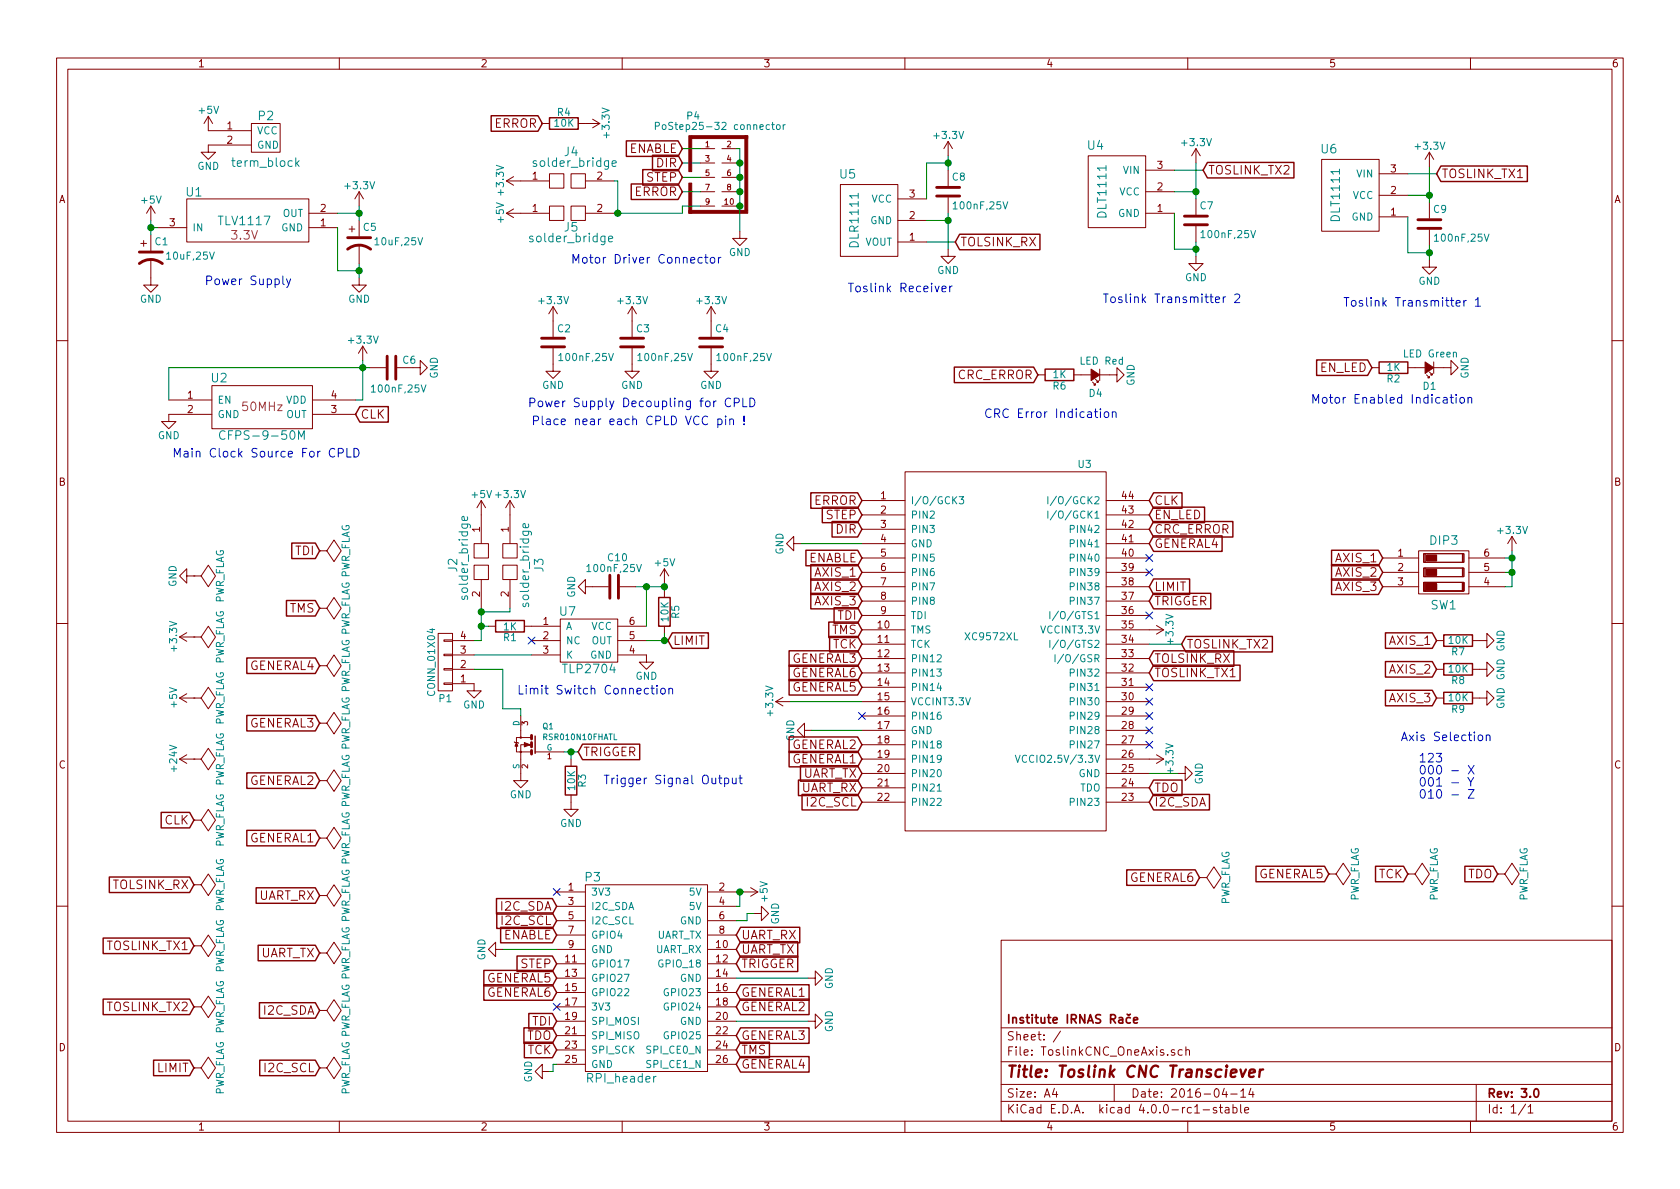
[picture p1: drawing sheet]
EESchema Schematic File Version 2
LIBS:power
LIBS:device
LIBS:transistors
LIBS:conn
LIBS:linear
LIBS:regul
LIBS:74xx
LIBS:cmos4000
LIBS:adc-dac
LIBS:memory
LIBS:xilinx
LIBS:microcontrollers
LIBS:dsp
LIBS:microchip
LIBS:analog_switches
LIBS:motorola
LIBS:texas
LIBS:intel
LIBS:audio
LIBS:interface
LIBS:digital-audio
LIBS:philips
LIBS:display
LIBS:cypress
LIBS:siliconi
LIBS:opto
LIBS:atmel
LIBS:contrib
LIBS:valves
LIBS:xc9572xl
LIBS:sw_dip
LIBS:solder_bridge
LIBS:tlp2704
LIBS:rsr010n10fhatl
LIBS:rpi_header
LIBS:ToslinkCNC_OneAxis-cache
EELAYER 25 0
EELAYER END
$Descr A4 11693 8268
encoding utf-8
Sheet 1 1
Title "Toslink CNC Transciever"
Date "2016-04-14"
Rev "3.0"
Comp "Institute IRNAS Rače"
Comment1 ""
Comment2 ""
Comment3 ""
Comment4 ""
$EndDescr
$Comp
L ASV_XO_50MHZ U2
U 1 1
P 1825 2825
F 0 "U2" H 1525 3025 60  0000 C CNN
F 1 "CFPS-9-50M" H 1825 2625 60  0000 C CNN
F 2 "CFPS-9-50M:CFPS-9-50M" H 1575 3025 60  0001 C CNN
F 3 "" H 1825 2825 60  0000 C CNN
F 4 "50MHz" H 1825 2825 60  0000 C CNN "Field4"
	1    1825 2825
	1    0    0    -1  
$EndComp
$Comp
L DLT1111 U6
U 1 1
P 9400 1350
F 0 "U6" V 9725 1500 60  0000 C CNN
F 1 "DLT1111" H 9400 1450 60  0000 C CNN
F 2 "VQFP44:DLT1111" H 9400 850 60  0001 C CNN
F 3 "" H 9400 850 60  0000 C CNN
	1    9400 1350
	0    -1   -1   0   
$EndComp
$Comp
L TLV1117 U1
U 1 1
P 1700 1475
F 0 "U1" H 2050 1325 60  0000 C CNN
F 1 "TLV1117" H 1700 1525 60  0000 C CNN
F 2 "VQFP44:SOT-223" H 1700 1325 60  0001 C CNN
F 3 "" H 1600 1025 60  0000 C CNN
F 4 "3.3V" H 1700 1625 60  0000 C CNN "Note"
	1    1700 1475
	-1   0    0    1   
$EndComp
$Comp
L XC9572XL U3
U 1 1
P 7000 4525
F 0 "U3" H 7550 5825 50  0000 C CNN
F 1 "XC9572XL" H 6900 4625 50  0000 C CNN
F 2 "VQFP44:VQFP44" H 6950 4425 50  0001 C CNN
F 3 "" H 7000 4525 50  0001 C CNN
	1    7000 4525
	1    0    0    -1  
$EndComp
$Comp
L PoStep25-32_connector P4
U 1 1
P 5075 1225
F 0 "P4" H 4825 1650 50  0000 C CNN
F 1 "PoStep25-32 connector" H 4550 1550 50  0000 L BNN
F 2 "VQFP44:VASCH5x2" H 5025 925 50  0001 C CNN
F 3 "" H 5075 1225 60  0000 C CNN
	1    5075 1225
	1    0    0    -1  
$EndComp
$Comp
L GND #PWR01
U 1 1
P 5150 1600
F 0 "#PWR01" H 5150 1350 50  0001 C CNN
F 1 "GND" H 5150 1450 50  0000 C CNN
F 2 "" H 5150 1600 60  0000 C CNN
F 3 "" H 5150 1600 60  0000 C CNN
	1    5150 1600
	1    0    0    -1  
$EndComp
Wire Wire Line
	5125 1025 5150 1025
Wire Wire Line
	5125 1125 5150 1125
Connection ~ 5150 1125
Wire Wire Line
	5150 1225 5125 1225
Connection ~ 5150 1225
Wire Wire Line
	5150 1325 5125 1325
Connection ~ 5150 1325
Wire Wire Line
	5150 1425 5125 1425
Connection ~ 5150 1425
Wire Wire Line
	5150 1025 5150 1600
Wire Wire Line
	4875 1025 4750 1025
Wire Wire Line
	4875 1125 4750 1125
Wire Wire Line
	4875 1225 4750 1225
Wire Wire Line
	4875 1325 4750 1325
Text GLabel 4750 1025 0    60   Input ~ 0
ENABLE
Text GLabel 4750 1125 0    60   Input ~ 0
DIR
Text GLabel 4750 1225 0    60   Input ~ 0
STEP
Text GLabel 4750 1325 0    60   Input ~ 0
ERROR
$Comp
L DLR1111 U5
U 1 1
P 6050 1525
F 0 "U5" V 6375 1675 60  0000 C CNN
F 1 "DLR1111" H 6050 1625 60  0000 C CNN
F 2 "VQFP44:DLR1111" H 6050 1025 60  0001 C CNN
F 3 "" H 6050 1025 60  0000 C CNN
	1    6050 1525
	0    -1   -1   0   
$EndComp
$Comp
L C C8
U 1 1
P 6600 1325
F 0 "C8" H 6625 1425 50  0000 L CNN
F 1 "100nF,25V" H 6625 1225 50  0000 L CNN
F 2 "Capacitors_SMD:C_0603_HandSoldering" H 6638 1175 30  0001 C CNN
F 3 "" H 6600 1325 60  0000 C CNN
	1    6600 1325
	1    0    0    -1  
$EndComp
Wire Wire Line
	6450 1525 6600 1525
Wire Wire Line
	6600 1475 6600 1725
Connection ~ 6600 1525
Wire Wire Line
	6450 1675 6650 1675
Text GLabel 6650 1675 2    60   Input ~ 0
TOLSINK_RX
Wire Wire Line
	6600 1075 6600 1175
Wire Wire Line
	6600 1125 6450 1125
Wire Wire Line
	6450 1125 6450 1375
Connection ~ 6600 1125
$Comp
L +3.3V #PWR02
U 1 1
P 6600 1075
F 0 "#PWR02" H 6600 925 50  0001 C CNN
F 1 "+3.3V" H 6600 1215 50  0000 C CNN
F 2 "" H 6600 1075 60  0000 C CNN
F 3 "" H 6600 1075 60  0000 C CNN
	1    6600 1075
	1    0    0    -1  
$EndComp
$Comp
L GND #PWR03
U 1 1
P 6600 1725
F 0 "#PWR03" H 6600 1475 50  0001 C CNN
F 1 "GND" H 6600 1575 50  0000 C CNN
F 2 "" H 6600 1725 60  0000 C CNN
F 3 "" H 6600 1725 60  0000 C CNN
	1    6600 1725
	1    0    0    -1  
$EndComp
$Comp
L C C9
U 1 1
P 9950 1550
F 0 "C9" H 9975 1650 50  0000 L CNN
F 1 "100nF,25V" H 9975 1450 50  0000 L CNN
F 2 "Capacitors_SMD:C_0603_HandSoldering" H 9988 1400 30  0001 C CNN
F 3 "" H 9950 1550 60  0000 C CNN
	1    9950 1550
	1    0    0    -1  
$EndComp
Wire Wire Line
	9800 1350 9950 1350
Wire Wire Line
	9950 1150 9950 1400
Wire Wire Line
	9800 1500 9800 1750
Wire Wire Line
	9800 1750 9950 1750
Wire Wire Line
	9950 1700 9950 1800
$Comp
L GND #PWR04
U 1 1
P 9950 1800
F 0 "#PWR04" H 9950 1550 50  0001 C CNN
F 1 "GND" H 9950 1650 50  0000 C CNN
F 2 "" H 9950 1800 60  0000 C CNN
F 3 "" H 9950 1800 60  0000 C CNN
	1    9950 1800
	1    0    0    -1  
$EndComp
Connection ~ 9950 1750
$Comp
L +3.3V #PWR05
U 1 1
P 9950 1150
F 0 "#PWR05" H 9950 1000 50  0001 C CNN
F 1 "+3.3V" H 9950 1290 50  0000 C CNN
F 2 "" H 9950 1150 60  0000 C CNN
F 3 "" H 9950 1150 60  0000 C CNN
	1    9950 1150
	1    0    0    -1  
$EndComp
Connection ~ 9950 1350
Wire Wire Line
	9800 1200 10000 1200
Text GLabel 10000 1200 2    60   Input ~ 0
TOSLINK_TX1
$Comp
L +5V #PWR06
U 1 1
P 1050 1525
F 0 "#PWR06" H 1050 1375 50  0001 C CNN
F 1 "+5V" H 1050 1665 50  0000 C CNN
F 2 "" H 1050 1525 60  0000 C CNN
F 3 "" H 1050 1525 60  0000 C CNN
	1    1050 1525
	1    0    0    -1  
$EndComp
$Comp
L +3.3V #PWR07
U 1 1
P 2500 1425
F 0 "#PWR07" H 2500 1275 50  0001 C CNN
F 1 "+3.3V" H 2500 1565 50  0000 C CNN
F 2 "" H 2500 1425 60  0000 C CNN
F 3 "" H 2500 1425 60  0000 C CNN
	1    2500 1425
	1    0    0    -1  
$EndComp
$Comp
L CP1 C5
U 1 1
P 2500 1675
F 0 "C5" H 2525 1775 50  0000 L CNN
F 1 "10uF,25V" H 2600 1675 50  0000 L CNN
F 2 "VQFP44:TantalC_SizeB_EIA-3528_HandSoldering" H 2500 1675 60  0001 C CNN
F 3 "" H 2500 1675 60  0000 C CNN
	1    2500 1675
	1    0    0    -1  
$EndComp
$Comp
L CP1 C1
U 1 1
P 1050 1775
F 0 "C1" H 1075 1875 50  0000 L CNN
F 1 "10uF,25V" H 1150 1775 50  0000 L CNN
F 2 "VQFP44:TantalC_SizeB_EIA-3528_HandSoldering" H 1050 1775 60  0001 C CNN
F 3 "" H 1050 1775 60  0000 C CNN
	1    1050 1775
	1    0    0    -1  
$EndComp
Wire Wire Line
	1050 1525 1050 1625
Wire Wire Line
	1050 1575 1100 1575
Connection ~ 1050 1575
$Comp
L GND #PWR08
U 1 1
P 1050 1925
F 0 "#PWR08" H 1050 1675 50  0001 C CNN
F 1 "GND" H 1050 1775 50  0000 C CNN
F 2 "" H 1050 1925 60  0000 C CNN
F 3 "" H 1050 1925 60  0000 C CNN
	1    1050 1925
	1    0    0    -1  
$EndComp
Wire Wire Line
	2350 1475 2500 1475
$Comp
L GND #PWR09
U 1 1
P 2500 1925
F 0 "#PWR09" H 2500 1675 50  0001 C CNN
F 1 "GND" H 2500 1775 50  0000 C CNN
F 2 "" H 2500 1925 60  0000 C CNN
F 3 "" H 2500 1925 60  0000 C CNN
	1    2500 1925
	1    0    0    -1  
$EndComp
Wire Wire Line
	2350 1575 2350 1875
Wire Wire Line
	2350 1875 2500 1875
Wire Wire Line
	2500 1825 2500 1925
Wire Wire Line
	2500 1425 2500 1525
Connection ~ 2500 1875
Connection ~ 2500 1475
$Comp
L C C6
U 1 1
P 2725 2550
F 0 "C6" V 2675 2625 50  0000 L CNN
F 1 "100nF,25V" V 2875 2400 50  0000 L CNN
F 2 "Capacitors_SMD:C_0603_HandSoldering" H 2763 2400 30  0001 C CNN
F 3 "" H 2725 2550 60  0000 C CNN
	1    2725 2550
	0    1    1    0   
$EndComp
$Comp
L GND #PWR010
U 1 1
P 1175 2875
F 0 "#PWR010" H 1175 2625 50  0001 C CNN
F 1 "GND" H 1175 2725 50  0000 C CNN
F 2 "" H 1175 2875 60  0000 C CNN
F 3 "" H 1175 2875 60  0000 C CNN
	1    1175 2875
	1    0    0    -1  
$EndComp
Wire Wire Line
	1175 2775 1175 2550
Text GLabel 2475 2875 2    60   Input ~ 0
CLK
$Comp
L GND #PWR011
U 1 1
P 2875 2550
F 0 "#PWR011" H 2875 2300 50  0001 C CNN
F 1 "GND" H 2875 2400 50  0000 C CNN
F 2 "" H 2875 2550 60  0000 C CNN
F 3 "" H 2875 2550 60  0000 C CNN
	1    2875 2550
	0    -1   -1   0   
$EndComp
$Comp
L +3.3V #PWR012
U 1 1
P 2525 2500
F 0 "#PWR012" H 2525 2350 50  0001 C CNN
F 1 "+3.3V" H 2525 2640 50  0000 C CNN
F 2 "" H 2525 2500 60  0000 C CNN
F 3 "" H 2525 2500 60  0000 C CNN
	1    2525 2500
	1    0    0    -1  
$EndComp
Wire Wire Line
	1175 2550 2575 2550
Wire Wire Line
	2525 2500 2525 2775
Wire Wire Line
	2525 2775 2475 2775
Connection ~ 2525 2550
Text GLabel 4650 4450 2    60   Input ~ 0
LIMIT
Text GLabel 8000 3475 2    60   Input ~ 0
CLK
$Comp
L GND #PWR013
U 1 1
P 5575 3775
F 0 "#PWR013" H 5575 3525 50  0001 C CNN
F 1 "GND" H 5575 3625 50  0000 C CNN
F 2 "" H 5575 3775 60  0000 C CNN
F 3 "" H 5575 3775 60  0000 C CNN
	1    5575 3775
	0    1    1    0   
$EndComp
$Comp
L GND #PWR014
U 1 1
P 5650 5075
F 0 "#PWR014" H 5650 4825 50  0001 C CNN
F 1 "GND" H 5650 4925 50  0000 C CNN
F 2 "" H 5650 5075 60  0000 C CNN
F 3 "" H 5650 5075 60  0000 C CNN
	1    5650 5075
	0    1    1    0   
$EndComp
$Comp
L GND #PWR015
U 1 1
P 8200 5375
F 0 "#PWR015" H 8200 5125 50  0001 C CNN
F 1 "GND" H 8200 5225 50  0000 C CNN
F 2 "" H 8200 5375 60  0000 C CNN
F 3 "" H 8200 5375 60  0000 C CNN
	1    8200 5375
	0    -1   -1   0   
$EndComp
$Comp
L +3.3V #PWR016
U 1 1
P 5500 4875
F 0 "#PWR016" H 5500 4725 50  0001 C CNN
F 1 "+3.3V" H 5500 5015 50  0000 C CNN
F 2 "" H 5500 4875 60  0000 C CNN
F 3 "" H 5500 4875 60  0000 C CNN
	1    5500 4875
	0    -1   -1   0   
$EndComp
$Comp
L +3.3V #PWR017
U 1 1
P 8000 5275
F 0 "#PWR017" H 8000 5125 50  0001 C CNN
F 1 "+3.3V" H 8000 5415 50  0000 C CNN
F 2 "" H 8000 5275 60  0000 C CNN
F 3 "" H 8000 5275 60  0000 C CNN
	1    8000 5275
	0    1    1    0   
$EndComp
$Comp
L +3.3V #PWR018
U 1 1
P 8000 4375
F 0 "#PWR018" H 8000 4225 50  0001 C CNN
F 1 "+3.3V" H 8000 4515 50  0000 C CNN
F 2 "" H 8000 4375 60  0000 C CNN
F 3 "" H 8000 4375 60  0000 C CNN
	1    8000 4375
	0    1    1    0   
$EndComp
$Comp
L C C2
U 1 1
P 3850 2375
F 0 "C2" H 3725 2275 50  0000 L CNN
F 1 "100nF,25V" H 3425 2475 50  0000 L CNN
F 2 "Capacitors_SMD:C_0603_HandSoldering" H 3888 2225 30  0001 C CNN
F 3 "" H 3850 2375 60  0000 C CNN
	1    3850 2375
	-1   0    0    1   
$EndComp
$Comp
L C C3
U 1 1
P 4400 2375
F 0 "C3" H 4275 2275 50  0000 L CNN
F 1 "100nF,25V" H 3975 2475 50  0000 L CNN
F 2 "Capacitors_SMD:C_0603_HandSoldering" H 4438 2225 30  0001 C CNN
F 3 "" H 4400 2375 60  0000 C CNN
	1    4400 2375
	-1   0    0    1   
$EndComp
$Comp
L C C4
U 1 1
P 4950 2375
F 0 "C4" H 4825 2275 50  0000 L CNN
F 1 "100nF,25V" H 4525 2475 50  0000 L CNN
F 2 "Capacitors_SMD:C_0603_HandSoldering" H 4988 2225 30  0001 C CNN
F 3 "" H 4950 2375 60  0000 C CNN
	1    4950 2375
	-1   0    0    1   
$EndComp
$Comp
L +3.3V #PWR019
U 1 1
P 3850 2225
F 0 "#PWR019" H 3850 2075 50  0001 C CNN
F 1 "+3.3V" H 3850 2365 50  0000 C CNN
F 2 "" H 3850 2225 60  0000 C CNN
F 3 "" H 3850 2225 60  0000 C CNN
	1    3850 2225
	1    0    0    -1  
$EndComp
$Comp
L +3.3V #PWR020
U 1 1
P 4400 2225
F 0 "#PWR020" H 4400 2075 50  0001 C CNN
F 1 "+3.3V" H 4400 2365 50  0000 C CNN
F 2 "" H 4400 2225 60  0000 C CNN
F 3 "" H 4400 2225 60  0000 C CNN
	1    4400 2225
	1    0    0    -1  
$EndComp
$Comp
L +3.3V #PWR021
U 1 1
P 4950 2225
F 0 "#PWR021" H 4950 2075 50  0001 C CNN
F 1 "+3.3V" H 4950 2365 50  0000 C CNN
F 2 "" H 4950 2225 60  0000 C CNN
F 3 "" H 4950 2225 60  0000 C CNN
	1    4950 2225
	1    0    0    -1  
$EndComp
$Comp
L GND #PWR022
U 1 1
P 3850 2525
F 0 "#PWR022" H 3850 2275 50  0001 C CNN
F 1 "GND" H 3850 2375 50  0000 C CNN
F 2 "" H 3850 2525 60  0000 C CNN
F 3 "" H 3850 2525 60  0000 C CNN
	1    3850 2525
	1    0    0    -1  
$EndComp
$Comp
L GND #PWR023
U 1 1
P 4400 2525
F 0 "#PWR023" H 4400 2275 50  0001 C CNN
F 1 "GND" H 4400 2375 50  0000 C CNN
F 2 "" H 4400 2525 60  0000 C CNN
F 3 "" H 4400 2525 60  0000 C CNN
	1    4400 2525
	1    0    0    -1  
$EndComp
$Comp
L GND #PWR024
U 1 1
P 4950 2525
F 0 "#PWR024" H 4950 2275 50  0001 C CNN
F 1 "GND" H 4950 2375 50  0000 C CNN
F 2 "" H 4950 2525 60  0000 C CNN
F 3 "" H 4950 2525 60  0000 C CNN
	1    4950 2525
	1    0    0    -1  
$EndComp
Text GLabel 6000 4275 0    60   Input ~ 0
TDI
Text GLabel 6000 4375 0    60   Input ~ 0
TMS
Text GLabel 6000 4475 0    60   Input ~ 0
TCK
Text GLabel 8000 5475 2    60   Input ~ 0
TDO
Text GLabel 8000 4575 2    60   Input ~ 0
TOLSINK_RX
Text GLabel 8225 4475 2    60   Input ~ 0
TOSLINK_TX2
Text GLabel 8000 4075 2    60   Input ~ 0
LIMIT
Text GLabel 6000 3875 0    60   Input ~ 0
ENABLE
Text GLabel 6000 3575 0    60   Input ~ 0
STEP
Text GLabel 6000 3675 0    60   Input ~ 0
DIR
Text GLabel 6000 3475 0    60   Input ~ 0
ERROR
NoConn ~ 8000 4275
NoConn ~ 8000 5175
Wire Wire Line
	8000 5375 8200 5375
$Comp
L GND #PWR025
U 1 1
P 1350 4000
F 0 "#PWR025" H 1350 3750 50  0001 C CNN
F 1 "GND" H 1350 3850 50  0000 C CNN
F 2 "" H 1350 4000 60  0000 C CNN
F 3 "" H 1350 4000 60  0000 C CNN
	1    1350 4000
	0    1    1    0   
$EndComp
$Comp
L PWR_FLAG #FLG026
U 1 1
P 1350 4000
F 0 "#FLG026" H 1350 4095 50  0001 C CNN
F 1 "PWR_FLAG" H 1350 4180 50  0000 C CNN
F 2 "" H 1350 4000 60  0000 C CNN
F 3 "" H 1350 4000 60  0000 C CNN
	1    1350 4000
	0    1    1    0   
$EndComp
$Comp
L +5V #PWR027
U 1 1
P 1350 4850
F 0 "#PWR027" H 1350 4700 50  0001 C CNN
F 1 "+5V" H 1350 4990 50  0000 C CNN
F 2 "" H 1350 4850 60  0000 C CNN
F 3 "" H 1350 4850 60  0000 C CNN
	1    1350 4850
	0    -1   -1   0   
$EndComp
$Comp
L PWR_FLAG #FLG028
U 1 1
P 1350 4850
F 0 "#FLG028" H 1350 4945 50  0001 C CNN
F 1 "PWR_FLAG" H 1350 5030 50  0000 C CNN
F 2 "" H 1350 4850 60  0000 C CNN
F 3 "" H 1350 4850 60  0000 C CNN
	1    1350 4850
	0    1    1    0   
$EndComp
$Comp
L +24V #PWR029
U 1 1
P 1350 5275
F 0 "#PWR029" H 1350 5125 50  0001 C CNN
F 1 "+24V" H 1350 5415 50  0000 C CNN
F 2 "" H 1350 5275 60  0000 C CNN
F 3 "" H 1350 5275 60  0000 C CNN
	1    1350 5275
	0    -1   -1   0   
$EndComp
$Comp
L PWR_FLAG #FLG030
U 1 1
P 1350 5275
F 0 "#FLG030" H 1350 5370 50  0001 C CNN
F 1 "PWR_FLAG" H 1350 5455 50  0000 C CNN
F 2 "" H 1350 5275 60  0000 C CNN
F 3 "" H 1350 5275 60  0000 C CNN
	1    1350 5275
	0    1    1    0   
$EndComp
Text GLabel 1350 5700 0    60   Input ~ 0
CLK
$Comp
L PWR_FLAG #FLG031
U 1 1
P 1350 5700
F 0 "#FLG031" H 1350 5795 50  0001 C CNN
F 1 "PWR_FLAG" H 1350 5880 50  0000 C CNN
F 2 "" H 1350 5700 60  0000 C CNN
F 3 "" H 1350 5700 60  0000 C CNN
	1    1350 5700
	0    1    1    0   
$EndComp
Text GLabel 1350 6150 0    60   Input ~ 0
TOLSINK_RX
Text GLabel 1350 6575 0    60   Input ~ 0
TOSLINK_TX1
$Comp
L PWR_FLAG #FLG032
U 1 1
P 1350 6150
F 0 "#FLG032" H 1350 6245 50  0001 C CNN
F 1 "PWR_FLAG" H 1350 6330 50  0000 C CNN
F 2 "" H 1350 6150 60  0000 C CNN
F 3 "" H 1350 6150 60  0000 C CNN
	1    1350 6150
	0    1    1    0   
$EndComp
$Comp
L PWR_FLAG #FLG033
U 1 1
P 1350 6575
F 0 "#FLG033" H 1350 6670 50  0001 C CNN
F 1 "PWR_FLAG" H 1350 6755 50  0000 C CNN
F 2 "" H 1350 6575 60  0000 C CNN
F 3 "" H 1350 6575 60  0000 C CNN
	1    1350 6575
	0    1    1    0   
$EndComp
$Comp
L R R1
U 1 1
P 3550 4350
F 0 "R1" V 3475 4350 50  0000 C CNN
F 1 "1K" V 3550 4350 50  0000 C CNN
F 2 "Resistors_SMD:R_0603_HandSoldering" V 3480 4350 30  0001 C CNN
F 3 "" H 3550 4350 30  0000 C CNN
	1    3550 4350
	0    -1   -1   0   
$EndComp
$Comp
L GND #PWR034
U 1 1
P 4500 4550
F 0 "#PWR034" H 4500 4300 50  0001 C CNN
F 1 "GND" H 4500 4400 50  0000 C CNN
F 2 "" H 4500 4550 60  0000 C CNN
F 3 "" H 4500 4550 60  0000 C CNN
	1    4500 4550
	1    0    0    -1  
$EndComp
Text Notes 3675 2825 0    60   ~ 0
Power Supply Decoupling for CPLD
Text GLabel 1350 7425 0    60   Input ~ 0
LIMIT
$Comp
L PWR_FLAG #FLG035
U 1 1
P 1350 7425
F 0 "#FLG035" H 1350 7520 50  0001 C CNN
F 1 "PWR_FLAG" H 1350 7605 50  0000 C CNN
F 2 "" H 1350 7425 60  0000 C CNN
F 3 "" H 1350 7425 60  0000 C CNN
	1    1350 7425
	0    1    1    0   
$EndComp
Wire Wire Line
	6000 3775 5575 3775
NoConn ~ 6000 4975
NoConn ~ 8000 4775
NoConn ~ 8000 4875
NoConn ~ 8000 4975
NoConn ~ 8000 5075
$Comp
L DLT1111 U4
U 1 1
P 7775 1325
F 0 "U4" V 8100 1475 60  0000 C CNN
F 1 "DLT1111" H 7775 1425 60  0000 C CNN
F 2 "VQFP44:DLT1111" H 7775 825 60  0001 C CNN
F 3 "" H 7775 825 60  0000 C CNN
	1    7775 1325
	0    -1   -1   0   
$EndComp
$Comp
L C C7
U 1 1
P 8325 1525
F 0 "C7" H 8350 1625 50  0000 L CNN
F 1 "100nF,25V" H 8350 1425 50  0000 L CNN
F 2 "Capacitors_SMD:C_0603_HandSoldering" H 8363 1375 30  0001 C CNN
F 3 "" H 8325 1525 60  0000 C CNN
	1    8325 1525
	1    0    0    -1  
$EndComp
Wire Wire Line
	8175 1325 8325 1325
Wire Wire Line
	8325 1125 8325 1375
Wire Wire Line
	8175 1475 8175 1725
Wire Wire Line
	8175 1725 8325 1725
Wire Wire Line
	8325 1675 8325 1775
$Comp
L GND #PWR036
U 1 1
P 8325 1775
F 0 "#PWR036" H 8325 1525 50  0001 C CNN
F 1 "GND" H 8325 1625 50  0000 C CNN
F 2 "" H 8325 1775 60  0000 C CNN
F 3 "" H 8325 1775 60  0000 C CNN
	1    8325 1775
	1    0    0    -1  
$EndComp
Connection ~ 8325 1725
$Comp
L +3.3V #PWR037
U 1 1
P 8325 1125
F 0 "#PWR037" H 8325 975 50  0001 C CNN
F 1 "+3.3V" H 8325 1265 50  0000 C CNN
F 2 "" H 8325 1125 60  0000 C CNN
F 3 "" H 8325 1125 60  0000 C CNN
	1    8325 1125
	1    0    0    -1  
$EndComp
Connection ~ 8325 1325
Wire Wire Line
	8175 1175 8375 1175
Text GLabel 8375 1175 2    60   Input ~ 0
TOSLINK_TX2
Text GLabel 8000 4675 2    60   Input ~ 0
TOSLINK_TX1
$Comp
L +5V #PWR038
U 1 1
P 3625 1475
F 0 "#PWR038" H 3625 1325 50  0001 C CNN
F 1 "+5V" H 3625 1615 50  0000 C CNN
F 2 "" H 3625 1475 60  0000 C CNN
F 3 "" H 3625 1475 60  0000 C CNN
	1    3625 1475
	0    -1   -1   0   
$EndComp
Text GLabel 1350 7000 0    60   Input ~ 0
TOSLINK_TX2
$Comp
L PWR_FLAG #FLG039
U 1 1
P 1350 7000
F 0 "#FLG039" H 1350 7095 50  0001 C CNN
F 1 "PWR_FLAG" H 1350 7180 50  0000 C CNN
F 2 "" H 1350 7000 60  0000 C CNN
F 3 "" H 1350 7000 60  0000 C CNN
	1    1350 7000
	0    1    1    0   
$EndComp
Text GLabel 9550 2550 0    60   Input ~ 0
EN_LED
$Comp
L R R2
U 1 1
P 9700 2550
F 0 "R2" V 9780 2550 50  0000 C CNN
F 1 "1K" V 9700 2550 50  0000 C CNN
F 2 "Resistors_SMD:R_0603_HandSoldering" V 9630 2550 30  0001 C CNN
F 3 "" H 9700 2550 30  0000 C CNN
	1    9700 2550
	0    1    1    0   
$EndComp
$Comp
L Led_Small D1
U 1 1
P 9950 2550
F 0 "D1" H 9900 2675 50  0000 L CNN
F 1 "LED Green" H 9750 2450 50  0000 L CNN
F 2 "VQFP44:LED_0603_HandSoldering" V 9950 2550 60  0001 C CNN
F 3 "" V 9950 2550 60  0000 C CNN
	1    9950 2550
	-1   0    0    1   
$EndComp
$Comp
L GND #PWR040
U 1 1
P 10050 2550
F 0 "#PWR040" H 10050 2300 50  0001 C CNN
F 1 "GND" H 10050 2400 50  0000 C CNN
F 2 "" H 10050 2550 60  0000 C CNN
F 3 "" H 10050 2550 60  0000 C CNN
	1    10050 2550
	0    -1   -1   0   
$EndComp
$Comp
L R R6
U 1 1
P 7375 2600
F 0 "R6" V 7455 2600 50  0000 C CNN
F 1 "1K" V 7375 2600 50  0000 C CNN
F 2 "Resistors_SMD:R_0603_HandSoldering" V 7305 2600 30  0001 C CNN
F 3 "" H 7375 2600 30  0000 C CNN
	1    7375 2600
	0    1    1    0   
$EndComp
$Comp
L Led_Small D4
U 1 1
P 7625 2600
F 0 "D4" H 7575 2725 50  0000 L CNN
F 1 "LED Red" H 7425 2500 50  0000 L CNN
F 2 "VQFP44:LED_0603_HandSoldering" V 7625 2600 60  0001 C CNN
F 3 "" V 7625 2600 60  0000 C CNN
	1    7625 2600
	-1   0    0    1   
$EndComp
$Comp
L GND #PWR041
U 1 1
P 7725 2600
F 0 "#PWR041" H 7725 2350 50  0001 C CNN
F 1 "GND" H 7725 2450 50  0000 C CNN
F 2 "" H 7725 2600 60  0000 C CNN
F 3 "" H 7725 2600 60  0000 C CNN
	1    7725 2600
	0    -1   -1   0   
$EndComp
Text GLabel 7225 2600 0    60   Input ~ 0
CRC_ERROR
Text GLabel 8000 3675 2    60   Input ~ 0
CRC_ERROR
$Comp
L SW_DIP_3 SW1
U 1 1
P 10050 3975
F 0 "SW1" H 10050 4200 60  0000 C CNN
F 1 "DIP3" H 10050 3750 60  0000 C CNN
F 2 "OMRON_ELECTRONIC_COMPONENTS_A6S-3102-H_DIP_Switch:OMRON_ELECTRONIC_COMPONENTS_A6S-3102-H_DIP_Switch" H 10050 3975 60  0001 C CNN
F 3 "" H 10050 3975 60  0000 C CNN
	1    10050 3975
	-1   0    0    1   
$EndComp
Text GLabel 9625 3875 0    60   Input ~ 0
AXIS_1
$Comp
L +3.3V #PWR042
U 1 1
P 10525 3825
F 0 "#PWR042" H 10525 3675 50  0001 C CNN
F 1 "+3.3V" H 10525 3965 50  0000 C CNN
F 2 "" H 10525 3825 60  0000 C CNN
F 3 "" H 10525 3825 60  0000 C CNN
	1    10525 3825
	1    0    0    -1  
$EndComp
Wire Wire Line
	10525 3825 10525 4075
Wire Wire Line
	10525 4075 10475 4075
Wire Wire Line
	10475 3875 10525 3875
Connection ~ 10525 3875
Wire Wire Line
	10475 3975 10525 3975
Connection ~ 10525 3975
$Comp
L R R7
U 1 1
P 10150 4450
F 0 "R7" V 10230 4450 50  0000 C CNN
F 1 "10K" V 10150 4450 50  0000 C CNN
F 2 "Resistors_SMD:R_0603_HandSoldering" V 10080 4450 30  0001 C CNN
F 3 "" H 10150 4450 30  0000 C CNN
	1    10150 4450
	0    1    1    0   
$EndComp
$Comp
L GND #PWR043
U 1 1
P 10300 4450
F 0 "#PWR043" H 10300 4200 50  0001 C CNN
F 1 "GND" H 10300 4300 50  0000 C CNN
F 2 "" H 10300 4450 60  0000 C CNN
F 3 "" H 10300 4450 60  0000 C CNN
	1    10300 4450
	0    -1   -1   0   
$EndComp
$Comp
L R R8
U 1 1
P 10150 4650
F 0 "R8" V 10230 4650 50  0000 C CNN
F 1 "10K" V 10150 4650 50  0000 C CNN
F 2 "Resistors_SMD:R_0603_HandSoldering" V 10080 4650 30  0001 C CNN
F 3 "" H 10150 4650 30  0000 C CNN
	1    10150 4650
	0    1    1    0   
$EndComp
$Comp
L GND #PWR044
U 1 1
P 10300 4650
F 0 "#PWR044" H 10300 4400 50  0001 C CNN
F 1 "GND" H 10300 4500 50  0000 C CNN
F 2 "" H 10300 4650 60  0000 C CNN
F 3 "" H 10300 4650 60  0000 C CNN
	1    10300 4650
	0    -1   -1   0   
$EndComp
$Comp
L R R9
U 1 1
P 10150 4850
F 0 "R9" V 10230 4850 50  0000 C CNN
F 1 "10K" V 10150 4850 50  0000 C CNN
F 2 "Resistors_SMD:R_0603_HandSoldering" V 10080 4850 30  0001 C CNN
F 3 "" H 10150 4850 30  0000 C CNN
	1    10150 4850
	0    1    1    0   
$EndComp
$Comp
L GND #PWR045
U 1 1
P 10300 4850
F 0 "#PWR045" H 10300 4600 50  0001 C CNN
F 1 "GND" H 10300 4700 50  0000 C CNN
F 2 "" H 10300 4850 60  0000 C CNN
F 3 "" H 10300 4850 60  0000 C CNN
	1    10300 4850
	0    -1   -1   0   
$EndComp
Text GLabel 9625 4075 0    60   Input ~ 0
AXIS_3
Text GLabel 9625 3975 0    60   Input ~ 0
AXIS_2
Text GLabel 10000 4450 0    60   Input ~ 0
AXIS_1
Text GLabel 10000 4650 0    60   Input ~ 0
AXIS_2
Text GLabel 10000 4850 0    60   Input ~ 0
AXIS_3
Text GLabel 6000 3975 0    60   Input ~ 0
AXIS_1
Text GLabel 6000 4175 0    60   Input ~ 0
AXIS_3
Text GLabel 6000 4075 0    60   Input ~ 0
AXIS_2
$Comp
L +3.3V #PWR046
U 1 1
P 1350 4425
F 0 "#PWR046" H 1350 4275 50  0001 C CNN
F 1 "+3.3V" H 1350 4565 50  0000 C CNN
F 2 "" H 1350 4425 60  0000 C CNN
F 3 "" H 1350 4425 60  0000 C CNN
	1    1350 4425
	0    -1   -1   0   
$EndComp
$Comp
L PWR_FLAG #FLG047
U 1 1
P 1350 4425
F 0 "#FLG047" H 1350 4520 50  0001 C CNN
F 1 "PWR_FLAG" H 1350 4605 50  0000 C CNN
F 2 "" H 1350 4425 60  0000 C CNN
F 3 "" H 1350 4425 60  0000 C CNN
	1    1350 4425
	0    1    1    0   
$EndComp
Text GLabel 8000 3575 2    60   Input ~ 0
EN_LED
Wire Wire Line
	8000 4475 8225 4475
Text Notes 9750 5150 0    60   ~ 0
Axis Selection
Text Notes 9125 2800 0    60   ~ 0
Motor Enabled Indication
Text Notes 6850 2900 0    60   ~ 0
CRC Error Indication
Text Notes 3700 2950 0    60   ~ 0
Place near each CPLD VCC pin !
Text Notes 1200 3175 0    60   ~ 0
Main Clock Source For CPLD
Text Notes 3975 1825 0    60   ~ 0
Motor Driver Connector
Text Notes 7675 2100 0    60   ~ 0
Toslink Transmitter 2
Text Notes 5900 2025 0    60   ~ 0
Toslink Receiver
Text Notes 9350 2125 0    60   ~ 0
Toslink Transmitter 1
Text Notes 3600 4825 0    60   ~ 0
Limit Switch Connection
Wire Wire Line
	4275 1475 4750 1475
Wire Wire Line
	4750 1475 4750 1425
Wire Wire Line
	4750 1425 4875 1425
Text Notes 1425 1975 0    60   ~ 0
Power Supply
Text Notes 9875 5550 0    60   ~ 0
123\n000 - X\n001 - Y\n010 - Z
$Comp
L solder_bridge J5
U 1 1
P 3975 1475
F 0 "J5" H 3975 1375 60  0000 C CNN
F 1 "solder_bridge" H 3975 1300 60  0000 C CNN
F 2 "solder_bridge:solder_bridge" H 3975 1475 60  0001 C CNN
F 3 "" H 3975 1475 60  0000 C CNN
	1    3975 1475
	1    0    0    -1  
$EndComp
$Comp
L solder_bridge J4
U 1 1
P 3975 1250
F 0 "J4" H 3975 1450 60  0000 C CNN
F 1 "solder_bridge" H 4000 1375 60  0000 C CNN
F 2 "solder_bridge:solder_bridge" H 3975 1250 60  0001 C CNN
F 3 "" H 3975 1250 60  0000 C CNN
	1    3975 1250
	1    0    0    -1  
$EndComp
$Comp
L +3.3V #PWR048
U 1 1
P 3625 1250
F 0 "#PWR048" H 3625 1100 50  0001 C CNN
F 1 "+3.3V" H 3625 1390 50  0000 C CNN
F 2 "" H 3625 1250 60  0000 C CNN
F 3 "" H 3625 1250 60  0000 C CNN
	1    3625 1250
	0    -1   -1   0   
$EndComp
Wire Wire Line
	4275 1250 4300 1250
Wire Wire Line
	4300 1250 4300 1475
Connection ~ 4300 1475
$Comp
L +5V #PWR049
U 1 1
P 1450 900
F 0 "#PWR049" H 1450 750 50  0001 C CNN
F 1 "+5V" H 1450 1040 50  0000 C CNN
F 2 "" H 1450 900 60  0000 C CNN
F 3 "" H 1450 900 60  0000 C CNN
	1    1450 900 
	1    0    0    -1  
$EndComp
$Comp
L term_block P2
U 1 1
P 1850 950
F 0 "P2" V 1700 950 60  0000 C CNN
F 1 "term_block" V 2025 950 60  0000 C CNN
F 2 "terminal_block_2_5mm:terminal_block_2_5mm" H 1850 500 60  0001 C CNN
F 3 "" H 1800 950 60  0000 C CNN
	1    1850 950 
	0    1    1    0   
$EndComp
$Comp
L GND #PWR050
U 1 1
P 1450 1000
F 0 "#PWR050" H 1450 750 50  0001 C CNN
F 1 "GND" H 1450 850 50  0000 C CNN
F 2 "" H 1450 1000 60  0000 C CNN
F 3 "" H 1450 1000 60  0000 C CNN
	1    1450 1000
	1    0    0    -1  
$EndComp
Text GLabel 3775 850  0    60   Input ~ 0
ERROR
$Comp
L R R4
U 1 1
P 3925 850
F 0 "R4" V 3850 850 50  0000 C CNN
F 1 "10K" V 3925 850 50  0000 C CNN
F 2 "Resistors_SMD:R_0603_HandSoldering" V 3855 850 30  0001 C CNN
F 3 "" H 3925 850 30  0000 C CNN
	1    3925 850 
	0    1    1    0   
$EndComp
$Comp
L +3.3V #PWR051
U 1 1
P 4075 850
F 0 "#PWR051" H 4075 700 50  0001 C CNN
F 1 "+3.3V" H 4075 990 50  0000 C CNN
F 2 "" H 4075 850 60  0000 C CNN
F 3 "" H 4075 850 60  0000 C CNN
	1    4075 850 
	0    1    1    0   
$EndComp
$Comp
L TLP2704 U7
U 1 1
P 4050 4450
F 0 "U7" H 3950 4650 60  0000 C CNN
F 1 "TLP2704" H 4100 4250 60  0000 C CNN
F 2 "TLP2704:TLP2704" H 4150 4400 60  0001 C CNN
F 3 "" H 4150 4400 60  0000 C CNN
	1    4050 4450
	1    0    0    -1  
$EndComp
NoConn ~ 3700 4450
Wire Wire Line
	3300 4550 3700 4550
$Comp
L R R5
U 1 1
P 4625 4250
F 0 "R5" V 4550 4250 50  0000 C CNN
F 1 "10K" V 4625 4250 50  0000 C CNN
F 2 "Resistors_SMD:R_0603_HandSoldering" V 4555 4250 30  0001 C CNN
F 3 "" H 4625 4250 30  0000 C CNN
	1    4625 4250
	-1   0    0    1   
$EndComp
Wire Wire Line
	4500 4450 4650 4450
$Comp
L +5V #PWR052
U 1 1
P 4625 4050
F 0 "#PWR052" H 4625 3900 50  0001 C CNN
F 1 "+5V" H 4625 4190 50  0000 C CNN
F 2 "" H 4625 4050 60  0000 C CNN
F 3 "" H 4625 4050 60  0000 C CNN
	1    4625 4050
	1    0    0    -1  
$EndComp
Wire Wire Line
	4500 4075 4500 4350
Wire Wire Line
	4625 4450 4625 4400
Wire Wire Line
	4425 4075 4625 4075
Wire Wire Line
	4625 4050 4625 4100
Connection ~ 4625 4075
Connection ~ 4625 4450
$Comp
L C C10
U 1 1
P 4275 4075
F 0 "C10" V 4075 4025 50  0000 L CNN
F 1 "100nF,25V" V 4150 3875 50  0000 L CNN
F 2 "Capacitors_SMD:C_0603_HandSoldering" H 4313 3925 30  0001 C CNN
F 3 "" H 4275 4075 60  0000 C CNN
	1    4275 4075
	0    1    1    0   
$EndComp
$Comp
L GND #PWR053
U 1 1
P 4125 4075
F 0 "#PWR053" H 4125 3825 50  0001 C CNN
F 1 "GND" H 4125 3925 50  0000 C CNN
F 2 "" H 4125 4075 60  0000 C CNN
F 3 "" H 4125 4075 60  0000 C CNN
	1    4125 4075
	0    1    1    0   
$EndComp
Connection ~ 4500 4075
$Comp
L GND #PWR054
U 1 1
P 3300 4750
F 0 "#PWR054" H 3300 4500 50  0001 C CNN
F 1 "GND" H 3300 4600 50  0000 C CNN
F 2 "" H 3300 4750 60  0000 C CNN
F 3 "" H 3300 4750 60  0000 C CNN
	1    3300 4750
	1    0    0    -1  
$EndComp
$Comp
L solder_bridge J2
U 1 1
P 3350 3925
F 0 "J2" H 3350 3725 60  0000 C CNN
F 1 "solder_bridge" H 3300 3800 60  0000 C CNN
F 2 "solder_bridge:solder_bridge" H 3350 3925 60  0001 C CNN
F 3 "" H 3350 3925 60  0000 C CNN
	1    3350 3925
	0    1    1    0   
$EndComp
$Comp
L +5V #PWR055
U 1 1
P 3350 3575
F 0 "#PWR055" H 3350 3425 50  0001 C CNN
F 1 "+5V" H 3350 3715 50  0000 C CNN
F 2 "" H 3350 3575 60  0000 C CNN
F 3 "" H 3350 3575 60  0000 C CNN
	1    3350 3575
	1    0    0    -1  
$EndComp
Wire Wire Line
	3350 4225 3350 4450
Wire Wire Line
	3350 4450 3300 4450
Wire Wire Line
	3400 4350 3350 4350
Connection ~ 3350 4350
$Comp
L solder_bridge J3
U 1 1
P 3550 3925
F 0 "J3" H 3550 4125 60  0000 C CNN
F 1 "solder_bridge" H 3550 4025 60  0000 C CNN
F 2 "solder_bridge:solder_bridge" H 3550 3925 60  0001 C CNN
F 3 "" H 3550 3925 60  0000 C CNN
	1    3550 3925
	0    1    1    0   
$EndComp
$Comp
L +3.3V #PWR056
U 1 1
P 3550 3575
F 0 "#PWR056" H 3550 3425 50  0001 C CNN
F 1 "+3.3V" H 3550 3715 50  0000 C CNN
F 2 "" H 3550 3575 60  0000 C CNN
F 3 "" H 3550 3575 60  0000 C CNN
	1    3550 3575
	1    0    0    -1  
$EndComp
Wire Wire Line
	3550 4225 3550 4250
Wire Wire Line
	3550 4250 3350 4250
Connection ~ 3350 4250
$Comp
L RSR010N10FHATL Q1
U 1 1
P 3725 5175
F 0 "Q1" H 3675 5300 40  0000 R CNN
F 1 "RSR010N10FHATL" H 3675 5225 40  0000 R CNN
F 2 "sot_32_standard:SOT-23" H 3595 5277 29  0001 C CNN
F 3 "" H 3725 5175 60  0000 C CNN
	1    3725 5175
	-1   0    0    -1  
$EndComp
Text GLabel 4025 5225 2    60   Input ~ 0
TRIGGER
$Comp
L R R3
U 1 1
P 3975 5425
F 0 "R3" V 3900 5425 50  0000 C CNN
F 1 "10K" V 3975 5425 50  0000 C CNN
F 2 "Resistors_SMD:R_0603_HandSoldering" V 3905 5425 30  0001 C CNN
F 3 "" H 3975 5425 30  0000 C CNN
	1    3975 5425
	-1   0    0    1   
$EndComp
$Comp
L GND #PWR057
U 1 1
P 3625 5375
F 0 "#PWR057" H 3625 5125 50  0001 C CNN
F 1 "GND" H 3625 5225 50  0000 C CNN
F 2 "" H 3625 5375 60  0000 C CNN
F 3 "" H 3625 5375 60  0000 C CNN
	1    3625 5375
	1    0    0    -1  
$EndComp
$Comp
L GND #PWR058
U 1 1
P 3975 5575
F 0 "#PWR058" H 3975 5325 50  0001 C CNN
F 1 "GND" H 3975 5425 50  0000 C CNN
F 2 "" H 3975 5575 60  0000 C CNN
F 3 "" H 3975 5575 60  0000 C CNN
	1    3975 5575
	1    0    0    -1  
$EndComp
Wire Wire Line
	3925 5225 4025 5225
Wire Wire Line
	3975 5275 3975 5225
Connection ~ 3975 5225
$Comp
L CONN_01X04 P1
U 1 1
P 3100 4600
F 0 "P1" H 3100 4850 50  0000 C CNN
F 1 "CONN_01X04" V 3200 4600 50  0000 C CNN
F 2 "terminal_block_2_5mm_4pole:terminal_block_2_5mm_4pole" H 3100 4600 60  0001 C CNN
F 3 "" H 3100 4600 60  0000 C CNN
	1    3100 4600
	-1   0    0    1   
$EndComp
Wire Wire Line
	3300 4650 3500 4650
Wire Wire Line
	3500 4650 3500 4925
Wire Wire Line
	3500 4925 3625 4925
Wire Wire Line
	3625 4925 3625 4975
Text GLabel 8000 4175 2    60   Input ~ 0
TRIGGER
Text Notes 4200 5450 0    60   ~ 0
Trigger Signal Output
$Comp
L GND #PWR059
U 1 1
P 5250 6350
F 0 "#PWR059" H 5250 6100 50  0001 C CNN
F 1 "GND" H 5250 6200 50  0000 C CNN
F 2 "" H 5250 6350 60  0000 C CNN
F 3 "" H 5250 6350 60  0000 C CNN
	1    5250 6350
	0    -1   -1   0   
$EndComp
$Comp
L GND #PWR060
U 1 1
P 5625 6800
F 0 "#PWR060" H 5625 6550 50  0001 C CNN
F 1 "GND" H 5625 6650 50  0000 C CNN
F 2 "" H 5625 6800 60  0000 C CNN
F 3 "" H 5625 6800 60  0000 C CNN
	1    5625 6800
	0    -1   -1   0   
$EndComp
$Comp
L GND #PWR061
U 1 1
P 5625 7100
F 0 "#PWR061" H 5625 6850 50  0001 C CNN
F 1 "GND" H 5625 6950 50  0000 C CNN
F 2 "" H 5625 7100 60  0000 C CNN
F 3 "" H 5625 7100 60  0000 C CNN
	1    5625 7100
	0    -1   -1   0   
$EndComp
$Comp
L GND #PWR062
U 1 1
P 3825 7450
F 0 "#PWR062" H 3825 7200 50  0001 C CNN
F 1 "GND" H 3825 7300 50  0000 C CNN
F 2 "" H 3825 7450 60  0000 C CNN
F 3 "" H 3825 7450 60  0000 C CNN
	1    3825 7450
	0    1    1    0   
$EndComp
$Comp
L GND #PWR063
U 1 1
P 3500 6600
F 0 "#PWR063" H 3500 6350 50  0001 C CNN
F 1 "GND" H 3500 6450 50  0000 C CNN
F 2 "" H 3500 6600 60  0000 C CNN
F 3 "" H 3500 6600 60  0000 C CNN
	1    3500 6600
	0    1    1    0   
$EndComp
NoConn ~ 3875 6200
NoConn ~ 3875 7000
$Comp
L RPI_header P3
U 1 1
P 4525 6800
F 0 "P3" H 4125 7500 60  0000 C CNN
F 1 "RPI_header" H 4325 6100 60  0000 C CNN
F 2 "Pin_Headers:Pin_Header_Straight_2x13" H 4525 6800 60  0001 C CNN
F 3 "" H 4525 6800 60  0000 C CNN
	1    4525 6800
	1    0    0    -1  
$EndComp
Text GLabel 3875 6300 0    60   Input ~ 0
I2C_SDA
Text GLabel 3875 6400 0    60   Input ~ 0
I2C_SCL
Text GLabel 3875 7100 0    60   Input ~ 0
TDI
Text GLabel 3875 7200 0    60   Input ~ 0
TDO
Text GLabel 3875 7300 0    60   Input ~ 0
TCK
Text GLabel 5125 7300 2    60   Input ~ 0
TMS
Text GLabel 5125 6600 2    60   Input ~ 0
UART_TX
Text GLabel 5125 6500 2    60   Input ~ 0
UART_RX
$Comp
L +5V #PWR064
U 1 1
P 5175 6200
F 0 "#PWR064" H 5175 6050 50  0001 C CNN
F 1 "+5V" H 5175 6340 50  0000 C CNN
F 2 "" H 5175 6200 60  0000 C CNN
F 3 "" H 5175 6200 60  0000 C CNN
	1    5175 6200
	0    1    1    0   
$EndComp
Wire Wire Line
	5125 6400 5200 6400
Wire Wire Line
	5200 6400 5200 6350
Wire Wire Line
	5200 6350 5250 6350
Wire Wire Line
	5125 6300 5150 6300
Wire Wire Line
	5150 6300 5150 6200
Wire Wire Line
	5125 6200 5175 6200
Connection ~ 5150 6200
Wire Wire Line
	3825 7450 3850 7450
Wire Wire Line
	3850 7450 3850 7400
Wire Wire Line
	3850 7400 3875 7400
Text GLabel 3875 6500 0    60   Input ~ 0
ENABLE
Wire Wire Line
	3500 6600 3875 6600
Text GLabel 3875 6700 0    60   Input ~ 0
STEP
Text GLabel 3875 6800 0    60   Input ~ 0
GENERAL5
Text GLabel 3875 6900 0    60   Input ~ 0
GENERAL6
Text GLabel 5125 7400 2    60   Input ~ 0
GENERAL4
Wire Wire Line
	5125 6800 5625 6800
Text GLabel 5125 6900 2    60   Input ~ 0
GENERAL1
Text GLabel 5125 7000 2    60   Input ~ 0
GENERAL2
Text GLabel 5125 7200 2    60   Input ~ 0
GENERAL3
Wire Wire Line
	5125 7100 5625 7100
Text GLabel 8000 5575 2    60   Input ~ 0
I2C_SDA
Text GLabel 6000 5575 0    60   Input ~ 0
I2C_SCL
Wire Wire Line
	5500 4875 6000 4875
Wire Wire Line
	5650 5075 6000 5075
Text GLabel 6000 5475 0    60   Input ~ 0
UART_RX
Text GLabel 6000 5375 0    60   Input ~ 0
UART_TX
Text GLabel 6000 5275 0    60   Input ~ 0
GENERAL1
Text GLabel 6000 5175 0    60   Input ~ 0
GENERAL2
Text GLabel 6000 4575 0    60   Input ~ 0
GENERAL3
Text GLabel 8000 3775 2    60   Input ~ 0
GENERAL4
Text GLabel 2225 7025 0    60   Input ~ 0
I2C_SDA
Text GLabel 2225 7425 0    60   Input ~ 0
I2C_SCL
$Comp
L PWR_FLAG #FLG065
U 1 1
P 2225 7025
F 0 "#FLG065" H 2225 7120 50  0001 C CNN
F 1 "PWR_FLAG" H 2225 7205 50  0000 C CNN
F 2 "" H 2225 7025 60  0000 C CNN
F 3 "" H 2225 7025 60  0000 C CNN
	1    2225 7025
	0    1    1    0   
$EndComp
$Comp
L PWR_FLAG #FLG066
U 1 1
P 2225 7425
F 0 "#FLG066" H 2225 7520 50  0001 C CNN
F 1 "PWR_FLAG" H 2225 7605 50  0000 C CNN
F 2 "" H 2225 7425 60  0000 C CNN
F 3 "" H 2225 7425 60  0000 C CNN
	1    2225 7425
	0    1    1    0   
$EndComp
Text GLabel 2225 6225 0    60   Input ~ 0
UART_RX
Text GLabel 2225 6625 0    60   Input ~ 0
UART_TX
Text GLabel 2225 5825 0    60   Input ~ 0
GENERAL1
Text GLabel 2225 5425 0    60   Input ~ 0
GENERAL2
Text GLabel 2225 5025 0    60   Input ~ 0
GENERAL3
Text GLabel 2225 4625 0    60   Input ~ 0
GENERAL4
$Comp
L PWR_FLAG #FLG067
U 1 1
P 2225 6625
F 0 "#FLG067" H 2225 6720 50  0001 C CNN
F 1 "PWR_FLAG" H 2225 6805 50  0000 C CNN
F 2 "" H 2225 6625 60  0000 C CNN
F 3 "" H 2225 6625 60  0000 C CNN
	1    2225 6625
	0    1    1    0   
$EndComp
$Comp
L PWR_FLAG #FLG068
U 1 1
P 2225 6225
F 0 "#FLG068" H 2225 6320 50  0001 C CNN
F 1 "PWR_FLAG" H 2225 6405 50  0000 C CNN
F 2 "" H 2225 6225 60  0000 C CNN
F 3 "" H 2225 6225 60  0000 C CNN
	1    2225 6225
	0    1    1    0   
$EndComp
$Comp
L PWR_FLAG #FLG069
U 1 1
P 2225 5825
F 0 "#FLG069" H 2225 5920 50  0001 C CNN
F 1 "PWR_FLAG" H 2225 6005 50  0000 C CNN
F 2 "" H 2225 5825 60  0000 C CNN
F 3 "" H 2225 5825 60  0000 C CNN
	1    2225 5825
	0    1    1    0   
$EndComp
$Comp
L PWR_FLAG #FLG070
U 1 1
P 2225 5425
F 0 "#FLG070" H 2225 5520 50  0001 C CNN
F 1 "PWR_FLAG" H 2225 5605 50  0000 C CNN
F 2 "" H 2225 5425 60  0000 C CNN
F 3 "" H 2225 5425 60  0000 C CNN
	1    2225 5425
	0    1    1    0   
$EndComp
$Comp
L PWR_FLAG #FLG071
U 1 1
P 2225 5025
F 0 "#FLG071" H 2225 5120 50  0001 C CNN
F 1 "PWR_FLAG" H 2225 5205 50  0000 C CNN
F 2 "" H 2225 5025 60  0000 C CNN
F 3 "" H 2225 5025 60  0000 C CNN
	1    2225 5025
	0    1    1    0   
$EndComp
$Comp
L PWR_FLAG #FLG072
U 1 1
P 2225 4625
F 0 "#FLG072" H 2225 4720 50  0001 C CNN
F 1 "PWR_FLAG" H 2225 4805 50  0000 C CNN
F 2 "" H 2225 4625 60  0000 C CNN
F 3 "" H 2225 4625 60  0000 C CNN
	1    2225 4625
	0    1    1    0   
$EndComp
Text GLabel 2225 3825 0    60   Input ~ 0
TDI
Text GLabel 2225 4225 0    60   Input ~ 0
TMS
Text GLabel 9800 6075 0    60   Input ~ 0
TCK
Text GLabel 10425 6075 0    60   Input ~ 0
TDO
$Comp
L PWR_FLAG #FLG073
U 1 1
P 2225 4225
F 0 "#FLG073" H 2225 4320 50  0001 C CNN
F 1 "PWR_FLAG" H 2225 4405 50  0000 C CNN
F 2 "" H 2225 4225 60  0000 C CNN
F 3 "" H 2225 4225 60  0000 C CNN
	1    2225 4225
	0    1    1    0   
$EndComp
$Comp
L PWR_FLAG #FLG074
U 1 1
P 2225 3825
F 0 "#FLG074" H 2225 3920 50  0001 C CNN
F 1 "PWR_FLAG" H 2225 4005 50  0000 C CNN
F 2 "" H 2225 3825 60  0000 C CNN
F 3 "" H 2225 3825 60  0000 C CNN
	1    2225 3825
	0    1    1    0   
$EndComp
$Comp
L PWR_FLAG #FLG075
U 1 1
P 9800 6075
F 0 "#FLG075" H 9800 6170 50  0001 C CNN
F 1 "PWR_FLAG" H 9800 6255 50  0000 C CNN
F 2 "" H 9800 6075 60  0000 C CNN
F 3 "" H 9800 6075 60  0000 C CNN
	1    9800 6075
	0    1    1    0   
$EndComp
$Comp
L PWR_FLAG #FLG076
U 1 1
P 10425 6075
F 0 "#FLG076" H 10425 6170 50  0001 C CNN
F 1 "PWR_FLAG" H 10425 6255 50  0000 C CNN
F 2 "" H 10425 6075 60  0000 C CNN
F 3 "" H 10425 6075 60  0000 C CNN
	1    10425 6075
	0    1    1    0   
$EndComp
NoConn ~ 8000 3875
NoConn ~ 8000 3975
Text GLabel 6000 4775 0    60   Input ~ 0
GENERAL5
Text GLabel 6000 4675 0    60   Input ~ 0
GENERAL6
Text GLabel 8350 6100 0    60   Input ~ 0
GENERAL6
Text GLabel 9250 6075 0    60   Input ~ 0
GENERAL5
$Comp
L PWR_FLAG #FLG077
U 1 1
P 9250 6075
F 0 "#FLG077" H 9250 6170 50  0001 C CNN
F 1 "PWR_FLAG" H 9250 6255 50  0000 C CNN
F 2 "" H 9250 6075 60  0000 C CNN
F 3 "" H 9250 6075 60  0000 C CNN
	1    9250 6075
	0    1    1    0   
$EndComp
$Comp
L PWR_FLAG #FLG078
U 1 1
P 8350 6100
F 0 "#FLG078" H 8350 6195 50  0001 C CNN
F 1 "PWR_FLAG" H 8350 6280 50  0000 C CNN
F 2 "" H 8350 6100 60  0000 C CNN
F 3 "" H 8350 6100 60  0000 C CNN
	1    8350 6100
	0    1    1    0   
$EndComp
Text GLabel 5125 6700 2    60   Input ~ 0
TRIGGER
$EndSCHEMATC
